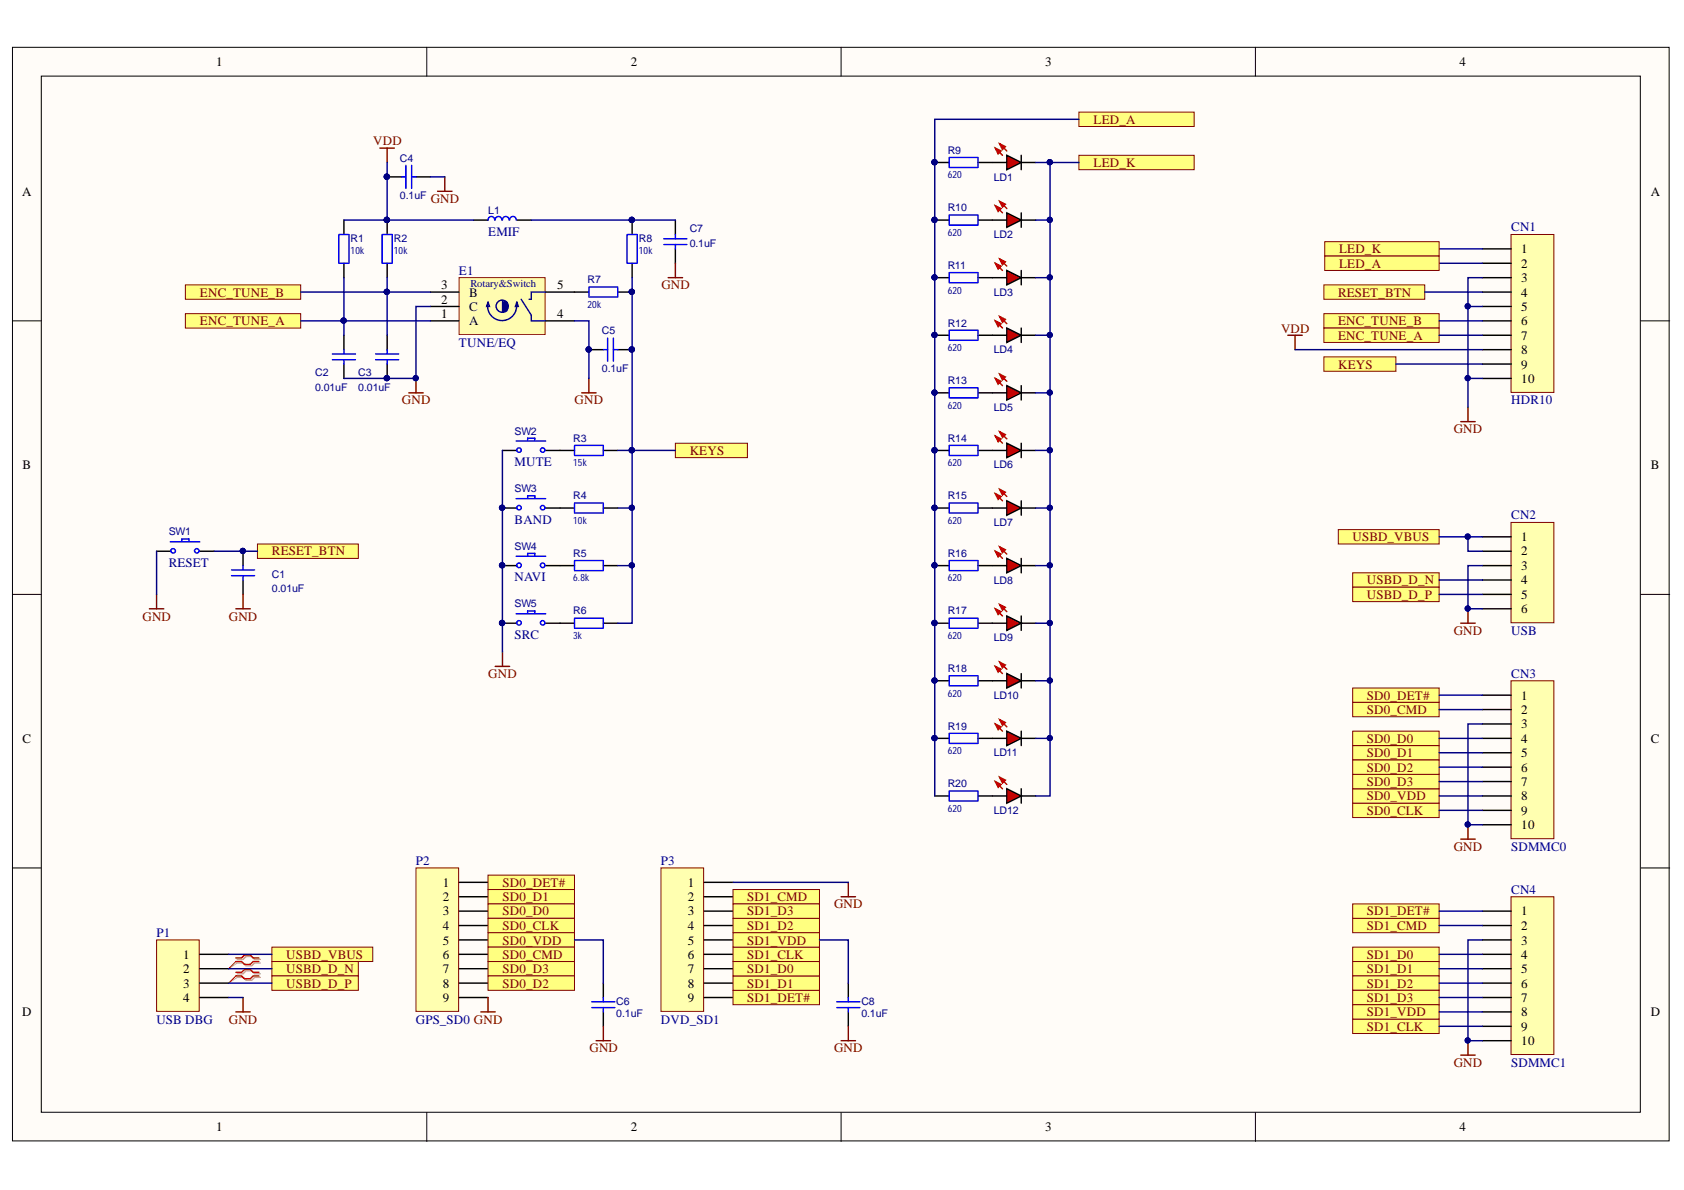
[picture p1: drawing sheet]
# Altium project PCB_Project.PrjPcb
1 sheet, 54 parts. Net scope: flat (ports and power ports of the same name join across sheets).
Board file: PCB.PcbDoc

## Sheet right_panel.SchDoc
size A4

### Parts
C1  value 0.01uF  [C0603]  (hidden comment: CL10B103KB8NNNC)
C2  value 0.01uF  [C0603]  (hidden comment: CL10B103KB8NNNC)
C3  value 0.01uF  [C0603]  (hidden comment: CL10B103KB8NNNC)
C4  value 0.1uF  [C0603]  (hidden comment: CC0603KRX7R9BB104)
C5  value 0.1uF  [C0603]  (hidden comment: C1608X7R1H104K080AA)
C6  value 0.1uF  [C0603]  (hidden comment: C1608X7R1H104K080AA)
C7  value 0.1uF  [C0603]  (hidden comment: C1608X7R1H104K080AA)
C8  value 0.1uF  [C0603]  (hidden comment: C1608X7R1H104K080AA)
CN1  HDR10  [10S-0.5SH]
CN2  USB  [6S-0.5SH]
CN3  SDMMC0  [10S-0.5SH]
CN4  SDMMC1  [10S-0.5SH]
E1  TUNE/EQ  [Rotary Encoder]
L1  value EMIF  [IND0603]  (hidden comment: BLM18AG102SN1D)
LD1  LED_R  [LED0805]  (value not drawn)
LD2  LED_R  [LED0805]  (value not drawn)
LD3  LED_R  [LED0805]  (value not drawn)
LD4  LED_R  [LED0805]  (value not drawn)
LD5  LED_R  [LED0805]  (value not drawn)
LD6  LED_R  [LED0805]  (value not drawn)
LD7  LED_R  [LED0805]  (value not drawn)
LD8  LED_R  [LED0805]  (value not drawn)
LD9  LED_R  [LED0805]  (value not drawn)
LD10  LED_R  [LED0805]  (value not drawn)
LD11  LED_R  [LED0805]  (value not drawn)
LD12  LED_R  [LED0805]  (value not drawn)
P1  USB DBG  [CUSTOM-4-PADS-2.54]
P2  GPS_SD0  [CUSTOM-9-PADS-1.5]
P3  DVD_SD1  [CUSTOM-9-PADS-1.5]
R1  10k  [R0603]
R2  10k  [R0603]
R3  15k  [R0603]
R4  10k  [R0603]
R5  6.8k  [R0603]
R6  3k  [R0603]
R7  20k  [R0603]
R8  10k  [R0603]
R9  620  [R0603]
R10  620  [R0603]
R11  620  [R0603]
R12  620  [R0603]
R13  620  [R0603]
R14  620  [R0603]
R15  620  [R0603]
R16  620  [R0603]
R17  620  [R0603]
R18  620  [R0603]
R19  620  [R0603]
R20  620  [R0603]
SW1  RESET  [TACTM-34N-F]
SW2  MUTE  [6X6-SMT-2PIN]
SW3  BAND  [6X6-SMT-2PIN]
SW4  NAVI  [6X6-SMT-2PIN]
SW5  SRC  [6X6-SMT-2PIN]

### Ports
ENC_TUNE_A, ENC_TUNE_B, KEYS, LED_A, LED_K, RESET_BTN, SD0_CLK, SD0_CMD, SD0_D0, SD0_D1, SD0_D2, SD0_D3, SD0_DET#, SD0_VDD, SD1_CLK, SD1_CMD, SD1_D0, SD1_D1, SD1_D2, SD1_D3, SD1_DET#, SD1_VDD, USBD_D_N, USBD_D_P, USBD_VBUS

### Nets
GND: C1.1 C2.1 C3.1 C4.2 C5.1 C6.1 C7.2 C8.1 CN1.3 CN1.5 CN1.10 CN2.3 CN2.6 CN3.3 CN3.10 CN4.3 CN4.10 E1.2(C) E1.4(SW) P1.4 P2.9 P3.1 SW1.1 SW2.1 SW3.1 SW4.1 SW5.1
VDD: C4.1 CN1.8 L1.2 R1.2 R2.1
ENC_TUNE_A: C2.2 CN1.7 E1.1(A) R1.1 ; port ENC_TUNE_A
ENC_TUNE_B: C3.2 CN1.6 E1.3(B) R2.2 ; port ENC_TUNE_B
KEYS: C5.2 CN1.9 R3.2 R4.2 R5.2 R6.2 R7.1 R8.1 ; port KEYS
LED_A: CN1.2 R9.1 R10.1 R11.1 R12.1 R13.1 R14.1 R15.1 R16.1 R17.1 R18.1 R19.1 R20.1 ; port LED_A
LED_K: CN1.1 LD1.1 LD2.1 LD3.1 LD4.1 LD5.1 LD6.1 LD7.1 LD8.1 LD9.1 LD10.1 LD11.1 LD12.1 ; port LED_K
RESET_BTN: C1.2 CN1.4 SW1.2 ; port RESET_BTN
SD0_CLK: CN3.9 P2.4 ; port SD0_CLK
SD0_CMD: CN3.2 P2.6 ; port SD0_CMD
SD0_D0: CN3.4 P2.3 ; port SD0_D0
SD0_D1: CN3.5 P2.2 ; port SD0_D1
SD0_D2: CN3.6 P2.8 ; port SD0_D2
SD0_D3: CN3.7 P2.7 ; port SD0_D3
SD0_DET#: CN3.1 P2.1 ; port SD0_DET#
SD0_VDD: C6.2 CN3.8 P2.5 ; port SD0_VDD
SD1_CLK: CN4.9 P3.6 ; port SD1_CLK
SD1_CMD: CN4.2 P3.2 ; port SD1_CMD
SD1_D0: CN4.4 P3.7 ; port SD1_D0
SD1_D1: CN4.5 P3.8 ; port SD1_D1
SD1_D2: CN4.6 P3.4 ; port SD1_D2
SD1_D3: CN4.7 P3.3 ; port SD1_D3
SD1_DET#: CN4.1 P3.9 ; port SD1_DET#
SD1_VDD: C8.2 CN4.8 P3.5 ; port SD1_VDD
USBD_D_N: CN2.4 P1.2 ; port USBD_D_N
USBD_D_P: CN2.5 P1.3 ; port USBD_D_P
USBD_VBUS: CN2.1 CN2.2 P1.1 ; port USBD_VBUS
NetC7_1: C7.1 L1.1 R8.2
NetE1_5: E1.5(SW) R7.2
NetLD1_2: LD1.2 R9.2
NetLD2_2: LD2.2 R10.2
NetLD3_2: LD3.2 R11.2
NetLD4_2: LD4.2 R12.2
NetLD5_2: LD5.2 R13.2
NetLD6_2: LD6.2 R14.2
NetLD7_2: LD7.2 R15.2
NetLD8_2: LD8.2 R16.2
NetLD9_2: LD9.2 R17.2
NetLD10_2: LD10.2 R18.2
NetLD11_2: LD11.2 R19.2
NetLD12_2: LD12.2 R20.2
NetR3_1: R3.1 SW2.2
NetR4_1: R4.1 SW3.2
NetR5_1: R5.1 SW4.2
NetR6_1: R6.1 SW5.2

### Layout directives
differential pair: USBD_D_N, USBD_D_P
